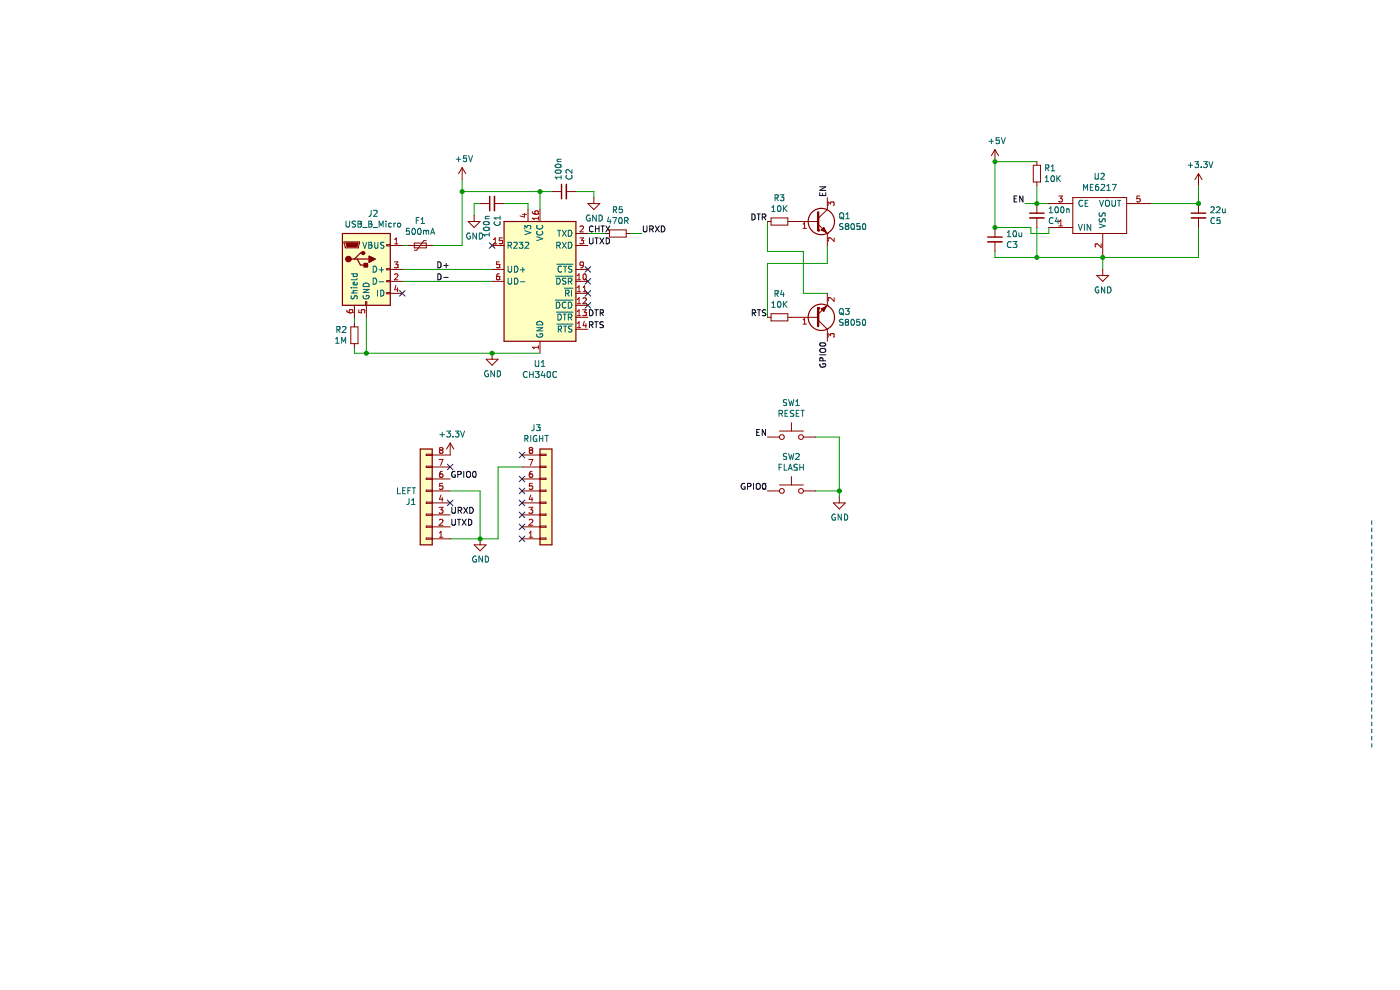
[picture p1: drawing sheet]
EESchema Schematic File Version 4
EELAYER 30 0
EELAYER END
$Descr A4 11693 8268
encoding utf-8
Sheet 1 1
Title ""
Date ""
Rev ""
Comp ""
Comment1 ""
Comment2 ""
Comment3 ""
Comment4 ""
$EndDescr
Wire Notes Line
	11150 4350 11150 6250
$Comp
L Connector:USB_B_Micro J2
U 1 1
P 2750 2250
F 0 "J2" H 2807 2717 50  0000 C CNN
F 1 "USB_B_Micro" H 2807 2626 50  0000 C CNN
F 2 "CPB:USB_Micro-B_CNC_C10418" H 2900 2200 50  0001 C CNN
F 3 "~" H 2900 2200 50  0001 C CNN
	1    2750 2250
	1    0    0    -1  
$EndComp
$Comp
L Device:Polyfuse_Small F1
U 1 1
P 3200 2050
F 0 "F1" V 2995 2050 50  0000 C CNN
F 1 "500mA" V 3086 2050 50  0000 C CNN
F 2 "Fuse:Fuse_0805_2012Metric_Pad1.15x1.40mm_HandSolder" H 3250 1850 50  0001 L CNN
F 3 "~" H 3200 2050 50  0001 C CNN
	1    3200 2050
	0    1    1    0   
$EndComp
$Comp
L power:+5V #PWR022
U 1 1
P 3550 1500
F 0 "#PWR022" H 3550 1350 50  0001 C CNN
F 1 "+5V" H 3565 1673 50  0000 C CNN
F 2 "" H 3550 1500 50  0001 C CNN
F 3 "" H 3550 1500 50  0001 C CNN
	1    3550 1500
	1    0    0    -1  
$EndComp
Wire Wire Line
	3100 2050 3050 2050
$Comp
L power:GND #PWR023
U 1 1
P 3800 2950
F 0 "#PWR023" H 3800 2700 50  0001 C CNN
F 1 "GND" H 3805 2777 50  0000 C CNN
F 2 "" H 3800 2950 50  0001 C CNN
F 3 "" H 3800 2950 50  0001 C CNN
	1    3800 2950
	1    0    0    -1  
$EndComp
NoConn ~ 3050 2450
Wire Wire Line
	2650 2950 2750 2950
Text Label 4600 2650 0    50   ~ 0
DTR
Text Label 4600 2750 0    50   ~ 0
RTS
Text Label 4600 2050 0    50   ~ 0
UTXD
Text Label 5050 1950 0    50   ~ 0
URXD
$Comp
L Device:C_Small C2
U 1 1
P 4400 1600
F 0 "C2" H 4308 1554 50  0000 R CNN
F 1 "100n" H 4308 1645 50  0000 R CNN
F 2 "Capacitor_SMD:C_0805_2012Metric_Pad1.18x1.45mm_HandSolder" H 4400 1600 50  0001 C CNN
F 3 "~" H 4400 1600 50  0001 C CNN
	1    4400 1600
	0    -1   1    0   
$EndComp
$Comp
L power:GND #PWR026
U 1 1
P 4650 1650
F 0 "#PWR026" H 4650 1400 50  0001 C CNN
F 1 "GND" H 4655 1477 50  0000 C CNN
F 2 "" H 4650 1650 50  0001 C CNN
F 3 "" H 4650 1650 50  0001 C CNN
	1    4650 1650
	1    0    0    -1  
$EndComp
Wire Wire Line
	4650 1650 4650 1600
Wire Wire Line
	4650 1600 4500 1600
Wire Wire Line
	4300 1600 4200 1600
Connection ~ 4200 1600
Text Label 8250 1700 2    50   ~ 0
EN
Text Label 6600 2850 3    50   ~ 0
GPIO0
Text Label 6100 1850 2    50   ~ 0
DTR
Text Label 6100 2650 2    50   ~ 0
RTS
Text Label 3450 2250 2    50   ~ 0
D+
Text Label 3450 2350 2    50   ~ 0
D-
Wire Wire Line
	3300 2050 3550 2050
$Comp
L Connector_Generic:Conn_01x08 J3
U 1 1
P 4250 4200
F 0 "J3" H 4168 3575 50  0000 C CNN
F 1 "RIGHT" H 4168 3666 50  0000 C CNN
F 2 "CPB:Socket_Strip_Straight_1x08_nograf" H 4250 4200 50  0001 C CNN
F 3 "~" H 4250 4200 50  0001 C CNN
	1    4250 4200
	1    0    0    1   
$EndComp
Wire Wire Line
	4200 1600 4200 1750
Connection ~ 2750 2950
$Comp
L Interface_USB:CH340C U1
U 1 1
P 4200 2350
F 0 "U1" H 4200 1661 50  0000 C CNN
F 1 "CH340C" H 4200 1570 50  0000 C CNN
F 2 "Package_SO:SOIC-16_3.9x9.9mm_P1.27mm" H 4250 1800 50  0001 L CNN
F 3 "https://datasheet.lcsc.com/szlcsc/Jiangsu-Qin-Heng-CH340C_C84681.pdf" H 3850 3150 50  0001 C CNN
	1    4200 2350
	1    0    0    -1  
$EndComp
Wire Wire Line
	3550 1500 3550 1600
Wire Wire Line
	3550 1600 4200 1600
Wire Wire Line
	3550 1600 3550 2050
Connection ~ 3550 1600
$Comp
L Device:C_Small C1
U 1 1
P 3800 1700
F 0 "C1" H 3708 1654 50  0000 R CNN
F 1 "100n" H 3708 1745 50  0000 R CNN
F 2 "Capacitor_SMD:C_0805_2012Metric_Pad1.18x1.45mm_HandSolder" H 3800 1700 50  0001 C CNN
F 3 "~" H 3800 1700 50  0001 C CNN
	1    3800 1700
	0    -1   -1   0   
$EndComp
Wire Wire Line
	3900 1700 4100 1700
Wire Wire Line
	4100 1700 4100 1750
$Comp
L power:GND #PWR0101
U 1 1
P 3650 1800
F 0 "#PWR0101" H 3650 1550 50  0001 C CNN
F 1 "GND" H 3655 1627 50  0000 C CNN
F 2 "" H 3650 1800 50  0001 C CNN
F 3 "" H 3650 1800 50  0001 C CNN
	1    3650 1800
	1    0    0    -1  
$EndComp
Wire Wire Line
	3650 1800 3650 1700
Wire Wire Line
	3650 1700 3700 1700
Wire Wire Line
	3050 2250 3800 2250
Wire Wire Line
	3050 2350 3800 2350
Wire Wire Line
	2750 2950 3800 2950
Connection ~ 3800 2950
Wire Wire Line
	3800 2950 4200 2950
$Comp
L Device:R_Small R1
U 1 1
P 8350 1450
F 0 "R1" H 8409 1496 50  0000 L CNN
F 1 "10K" H 8409 1405 50  0000 L CNN
F 2 "Resistor_SMD:R_0805_2012Metric_Pad1.20x1.40mm_HandSolder" H 8350 1450 50  0001 C CNN
F 3 "~" H 8350 1450 50  0001 C CNN
	1    8350 1450
	1    0    0    -1  
$EndComp
$Comp
L power:+5V #PWR0102
U 1 1
P 8000 1350
F 0 "#PWR0102" H 8000 1200 50  0001 C CNN
F 1 "+5V" H 8015 1523 50  0000 C CNN
F 2 "" H 8000 1350 50  0001 C CNN
F 3 "" H 8000 1350 50  0001 C CNN
	1    8000 1350
	1    0    0    -1  
$EndComp
Wire Wire Line
	8450 1700 8350 1700
Wire Wire Line
	8350 1550 8350 1700
Connection ~ 8350 1700
Wire Wire Line
	8350 1700 8250 1700
$Comp
L power:GND #PWR0104
U 1 1
P 8900 2250
F 0 "#PWR0104" H 8900 2000 50  0001 C CNN
F 1 "GND" H 8905 2077 50  0000 C CNN
F 2 "" H 8900 2250 50  0001 C CNN
F 3 "" H 8900 2250 50  0001 C CNN
	1    8900 2250
	1    0    0    -1  
$EndComp
NoConn ~ 3450 3900
NoConn ~ 3450 4200
Text Label 3450 4300 0    50   ~ 0
URXD
Text Label 3450 4400 0    50   ~ 0
UTXD
Wire Wire Line
	3700 4500 3450 4500
Wire Wire Line
	3700 4100 3700 4500
Wire Wire Line
	3700 4100 3450 4100
Text Label 3450 4000 0    50   ~ 0
GPIO0
$Comp
L Connector_Generic:Conn_01x08 J1
U 1 1
P 3250 4200
F 0 "J1" H 3330 4192 50  0000 L CNN
F 1 "LEFT" H 3330 4101 50  0000 L CNN
F 2 "CPB:Socket_Strip_Straight_1x08_nograf" H 3250 4200 50  0001 C CNN
F 3 "~" H 3250 4200 50  0001 C CNN
	1    3250 4200
	-1   0    0    1   
$EndComp
Wire Wire Line
	3700 4500 3850 4500
Connection ~ 3700 4500
Wire Wire Line
	4050 3900 3850 3900
Wire Wire Line
	3850 3900 3850 4500
NoConn ~ 4050 4000
NoConn ~ 4050 4100
NoConn ~ 4050 4200
NoConn ~ 4050 4300
NoConn ~ 4050 4400
NoConn ~ 4050 4500
Text Label 6600 1650 1    50   ~ 0
EN
NoConn ~ 4600 2550
NoConn ~ 4600 2450
NoConn ~ 4600 2350
NoConn ~ 4600 2250
NoConn ~ 3800 2050
$Comp
L Device:R_Small R2
U 1 1
P 2650 2800
F 0 "R2" H 2592 2754 50  0000 R CNN
F 1 "1M" H 2592 2845 50  0000 R CNN
F 2 "Resistor_SMD:R_0805_2012Metric_Pad1.20x1.40mm_HandSolder" H 2650 2800 50  0001 C CNN
F 3 "~" H 2650 2800 50  0001 C CNN
	1    2650 2800
	1    0    0    1   
$EndComp
Wire Wire Line
	2750 2650 2750 2950
Wire Wire Line
	2650 2700 2650 2650
Wire Wire Line
	2650 2900 2650 2950
$Comp
L Transistor_BJT:S8050 Q3
U 1 1
P 6500 2650
F 0 "Q3" H 6690 2604 50  0000 L CNN
F 1 "S8050" H 6690 2695 50  0000 L CNN
F 2 "Package_TO_SOT_SMD:SOT-23_Handsoldering" H 6700 2575 50  0001 L CIN
F 3 "http://www.unisonic.com.tw/datasheet/S8050.pdf" H 6500 2650 50  0001 L CNN
	1    6500 2650
	1    0    0    1   
$EndComp
$Comp
L Transistor_BJT:S8050 Q1
U 1 1
P 6500 1850
F 0 "Q1" H 6691 1896 50  0000 L CNN
F 1 "S8050" H 6691 1805 50  0000 L CNN
F 2 "Package_TO_SOT_SMD:SOT-23_Handsoldering" H 6700 1775 50  0001 L CIN
F 3 "http://www.unisonic.com.tw/datasheet/S8050.pdf" H 6500 1850 50  0001 L CNN
	1    6500 1850
	1    0    0    -1  
$EndComp
$Comp
L Device:R_Small R3
U 1 1
P 6200 1850
F 0 "R3" V 6004 1850 50  0000 C CNN
F 1 "10K" V 6095 1850 50  0000 C CNN
F 2 "Resistor_SMD:R_0805_2012Metric_Pad1.20x1.40mm_HandSolder" H 6200 1850 50  0001 C CNN
F 3 "~" H 6200 1850 50  0001 C CNN
	1    6200 1850
	0    -1   1    0   
$EndComp
$Comp
L Device:R_Small R4
U 1 1
P 6200 2650
F 0 "R4" V 6004 2650 50  0000 C CNN
F 1 "10K" V 6095 2650 50  0000 C CNN
F 2 "Resistor_SMD:R_0805_2012Metric_Pad1.20x1.40mm_HandSolder" H 6200 2650 50  0001 C CNN
F 3 "~" H 6200 2650 50  0001 C CNN
	1    6200 2650
	0    1    1    0   
$EndComp
Wire Wire Line
	6100 2650 6100 2200
Wire Wire Line
	6100 2200 6600 2200
Wire Wire Line
	6600 2200 6600 2050
Wire Wire Line
	6100 1850 6100 2100
Wire Wire Line
	6100 2100 6400 2100
Wire Wire Line
	6400 2100 6400 2450
Wire Wire Line
	6400 2450 6600 2450
$Comp
L Switch:SW_Push SW1
U 1 1
P 6300 3650
F 0 "SW1" H 6300 3935 50  0000 C CNN
F 1 "RESET" H 6300 3844 50  0000 C CNN
F 2 "CPB:SW_Tact_C354947" H 6300 3850 50  0001 C CNN
F 3 "~" H 6300 3850 50  0001 C CNN
	1    6300 3650
	1    0    0    -1  
$EndComp
$Comp
L Switch:SW_Push SW2
U 1 1
P 6300 4100
F 0 "SW2" H 6300 4385 50  0000 C CNN
F 1 "FLASH" H 6300 4294 50  0000 C CNN
F 2 "CPB:SW_Tact_C354947" H 6300 4300 50  0001 C CNN
F 3 "~" H 6300 4300 50  0001 C CNN
	1    6300 4100
	1    0    0    -1  
$EndComp
Text Label 6100 3650 2    50   ~ 0
EN
Text Label 6100 4100 2    50   ~ 0
GPIO0
$Comp
L power:GND #PWR0106
U 1 1
P 6700 4150
F 0 "#PWR0106" H 6700 3900 50  0001 C CNN
F 1 "GND" H 6705 3977 50  0000 C CNN
F 2 "" H 6700 4150 50  0001 C CNN
F 3 "" H 6700 4150 50  0001 C CNN
	1    6700 4150
	1    0    0    -1  
$EndComp
Wire Wire Line
	6700 4150 6700 4100
Wire Wire Line
	6700 3650 6500 3650
Wire Wire Line
	6500 4100 6700 4100
Connection ~ 6700 4100
Wire Wire Line
	6700 4100 6700 3650
$Comp
L Mega-BLDC-cache:+3.3V #PWR0103
U 1 1
P 3450 3800
F 0 "#PWR0103" H 3450 3650 50  0001 C CNN
F 1 "+3.3V" H 3465 3973 50  0000 C CNN
F 2 "" H 3450 3800 50  0001 C CNN
F 3 "" H 3450 3800 50  0001 C CNN
	1    3450 3800
	1    0    0    -1  
$EndComp
NoConn ~ 4050 3800
Wire Wire Line
	8350 1350 8000 1350
Wire Wire Line
	8000 1350 8000 1900
Connection ~ 8000 1350
$Comp
L Mega-BLDC-cache:+3.3V #PWR0105
U 1 1
P 9700 1550
F 0 "#PWR0105" H 9700 1400 50  0001 C CNN
F 1 "+3.3V" H 9715 1723 50  0000 C CNN
F 2 "" H 9700 1550 50  0001 C CNN
F 3 "" H 9700 1550 50  0001 C CNN
	1    9700 1550
	1    0    0    -1  
$EndComp
Wire Wire Line
	9300 1700 9700 1700
Wire Wire Line
	9700 1700 9700 1550
$Comp
L Device:C_Small C3
U 1 1
P 8000 2000
F 0 "C3" H 7908 1954 50  0000 R CNN
F 1 "10u" H 7908 2045 50  0000 R CNN
F 2 "Capacitor_SMD:C_0805_2012Metric_Pad1.18x1.45mm_HandSolder" H 8000 2000 50  0001 C CNN
F 3 "~" H 8000 2000 50  0001 C CNN
	1    8000 2000
	-1   0    0    -1  
$EndComp
Wire Wire Line
	8900 2150 8900 2250
Connection ~ 8900 2150
$Comp
L Device:C_Small C5
U 1 1
P 9700 1800
F 0 "C5" H 9608 1754 50  0000 R CNN
F 1 "22u" H 9608 1845 50  0000 R CNN
F 2 "Capacitor_SMD:C_0805_2012Metric_Pad1.18x1.45mm_HandSolder" H 9700 1800 50  0001 C CNN
F 3 "~" H 9700 1800 50  0001 C CNN
	1    9700 1800
	-1   0    0    -1  
$EndComp
Connection ~ 9700 1700
Wire Wire Line
	9700 1900 9700 2150
Wire Wire Line
	9700 2150 8900 2150
$Comp
L Device:R_Small R5
U 1 1
P 4850 1950
F 0 "R5" V 4654 1950 50  0000 C CNN
F 1 "470R" V 4745 1950 50  0000 C CNN
F 2 "Resistor_SMD:R_0805_2012Metric_Pad1.20x1.40mm_HandSolder" H 4850 1950 50  0001 C CNN
F 3 "~" H 4850 1950 50  0001 C CNN
	1    4850 1950
	0    1    1    0   
$EndComp
Wire Wire Line
	4750 1950 4600 1950
Wire Wire Line
	4950 1950 5050 1950
$Comp
L Device:C_Small C4
U 1 1
P 8350 1800
F 0 "C4" H 8258 1754 50  0000 R CNN
F 1 "100n" H 8258 1845 50  0000 R CNN
F 2 "Capacitor_SMD:C_0805_2012Metric_Pad1.18x1.45mm_HandSolder" H 8350 1800 50  0001 C CNN
F 3 "~" H 8350 1800 50  0001 C CNN
	1    8350 1800
	-1   0    0    -1  
$EndComp
Wire Wire Line
	8000 2150 8000 2100
Wire Wire Line
	8000 2150 8350 2150
Wire Wire Line
	8350 1900 8350 2150
Connection ~ 8350 2150
Wire Wire Line
	8350 2150 8900 2150
Wire Wire Line
	8450 1900 8450 1950
Wire Wire Line
	8450 1950 8300 1950
Wire Wire Line
	8300 1950 8300 1900
Wire Wire Line
	8300 1900 8000 1900
Connection ~ 8000 1900
Text Label 4600 1950 0    50   ~ 0
CHTX
$Comp
L power:GND #PWR0107
U 1 1
P 3700 4500
F 0 "#PWR0107" H 3700 4250 50  0001 C CNN
F 1 "GND" H 3705 4327 50  0000 C CNN
F 2 "" H 3700 4500 50  0001 C CNN
F 3 "" H 3700 4500 50  0001 C CNN
	1    3700 4500
	1    0    0    -1  
$EndComp
$Comp
L MicroOne:ME6217 U2
U 1 1
P 8850 1800
F 0 "U2" H 8875 2125 50  0000 C CNN
F 1 "ME6217" H 8875 2034 50  0000 C CNN
F 2 "Package_TO_SOT_SMD:SOT-23-5" H 8850 1800 50  0001 C CNN
F 3 "" H 8850 1800 50  0001 C CNN
	1    8850 1800
	1    0    0    -1  
$EndComp
$EndSCHEMATC
